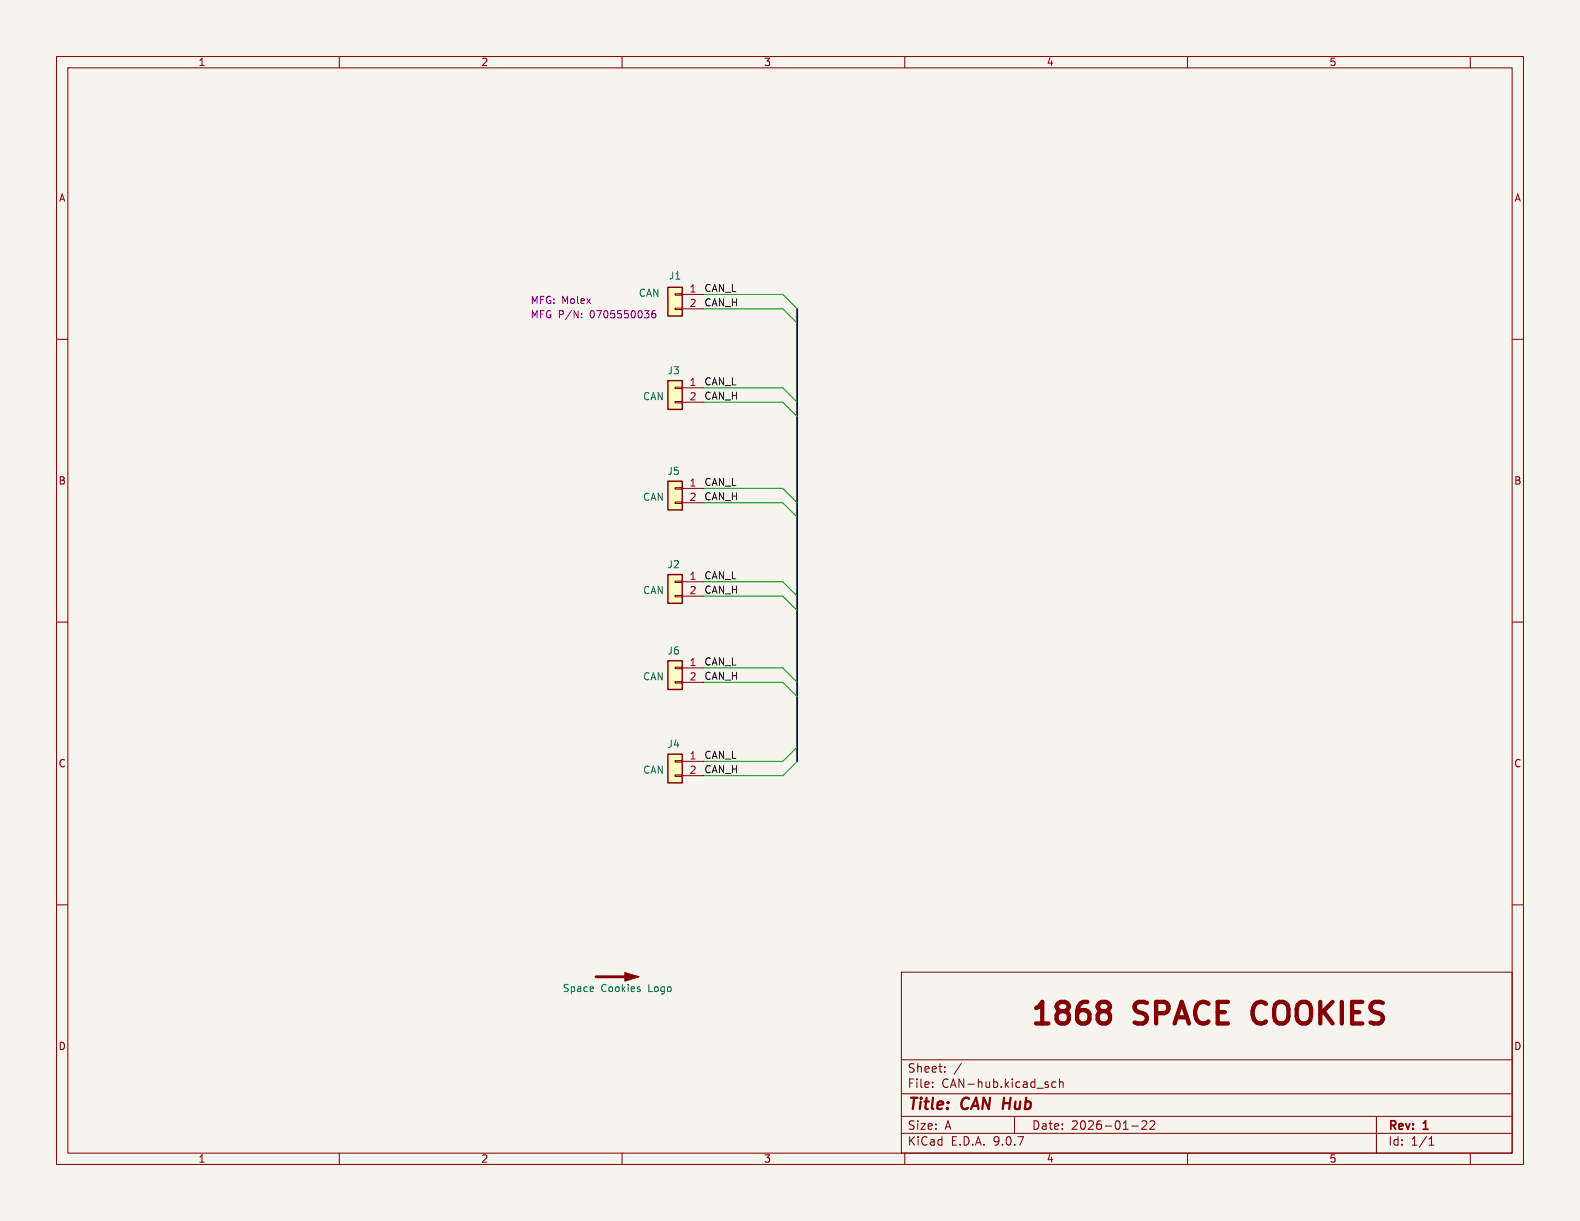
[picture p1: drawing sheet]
<svg xmlns="http://www.w3.org/2000/svg" width="279mm" height="216mm" viewBox="0 0 279 216" stroke-linecap="round" stroke-linejoin="round" font-family="sans-serif">
<path d="M0 0h279.4v215.9h-279.4z" fill="#f5f4ef" stroke="#f5f4ef" stroke-width=".18"/>
<g fill="none" stroke="#840000" stroke-width=".18">
<path d="M10 10h259.4v195.9h-259.4zM12 12h255.4v191.9h-255.4zM60 10v2M110 10v2M160 10v2M210 10v2M260 10v2M10 60h2M267.4 60h2M10 110h2M267.4 110h2M10 160h2"/>
<path d="M159.4 171.9h108v32h-108zM267.4 160h2M159.4 197.4h108M159.4 193.4h108M159.4 187.4h108M164.9 192.1v.2M164.9 191.4v.1M167.1 189.4v.2M167.1 188.7v.1M170 188l-1.3 1.9M179.4 197.4v3M186.7 191.4l-.4-.1-.3 .3v.4l.1 .2h.6"/>
<path d="M187.4 191.4l.2-.1 .3 .1 .1 .9M187.4 190.8v1.5M200.1 199.1h1.2M201.9 198.3l.6-.1 .2 .1 .1 .3-.9 1.1h.9M203.4 198.3l.5-.1 .2 .1 .1 .3-.9 1.1h.9M243.4 197.4v6.5M60 203.9v2M110 203.9v2M159.4 200.4h108M160 203.9v2M210 203.9v2M252.7 202.5h.9"/>
<path d="M252.7 201.4l.4-.4v1.5M260 203.9v2"/>
</g>
<path d="M194.8 177.2h.8a.82 .82 0 0 1 .7 .8 .82 .82 0 0 1-.7 .8M194.8 178.8h.8M195.6 178.8l.5 .4 .2 .3v.7l-.4 .6-.3 .2h-.8M221.9 177.7a2.65 2.65 0 0 0 0 2.7" fill="none" stroke="#840000" stroke-width=".76"/>
<path d="M118.1 133.4h2.5v5h-2.5z" fill="#ffffc2"/>
<path d="M118.1 133.4h2.5v5h-2.5z" fill="none" stroke="#840000" stroke-width=".25"/>
<path d="M119.4 134.5h1.2v.2h-1.2zM119.4 137h1.2v.3h-1.2zM120.6 134.6h3.9M120.6 137.2h3.9" fill="none" stroke="#840000" stroke-width=".18"/>
<path d="M118.1 85.1h2.5v5.1h-2.5z" fill="#ffffc2"/>
<path d="M118.1 85.1h2.5v5.1h-2.5z" fill="none" stroke="#840000" stroke-width=".25"/>
<path d="M119.4 86.2h1.2v.3h-1.2zM119.4 88.8h1.2v.2h-1.2zM120.6 86.4h3.9M120.6 88.9h3.9" fill="none" stroke="#840000" stroke-width=".18"/>
<path d="M118.1 67.3h2.5v5.1h-2.5z" fill="#ffffc2"/>
<path d="M118.1 67.3h2.5v5.1h-2.5z" fill="none" stroke="#840000" stroke-width=".25"/>
<path d="M119.4 68.5h1.2v.2h-1.2zM119.4 71h1.2v.2h-1.2zM120.6 68.6h3.9M120.6 71.1h3.9" fill="none" stroke="#840000" stroke-width=".18"/>
<path d="M118.1 50.8h2.5v5.1h-2.5z" fill="#ffffc2"/>
<path d="M118.1 50.8h2.5v5.1h-2.5z" fill="none" stroke="#840000" stroke-width=".25"/>
<path d="M119.4 51.9h1.2v.3h-1.2zM119.4 54.5h1.2v.2h-1.2zM120.6 52.1h3.9M120.6 54.6h3.9" fill="none" stroke="#840000" stroke-width=".18"/>
<path d="M102.8 56.1v.1M102.8 55.4v.1M115.9 54.9l-.4 .1a.86 .86 0 0 0 0 1.2l.4-.1 .1-.4-.3-.3h-.2l-.3 .3" fill="none" stroke="#840084" stroke-width=".18"/>
<path d="M105.4 172.7h6.4" fill="none" stroke="#840000" stroke-width=".51"/>
<path d="M110.5 172l2.5 .7-2.5 .8z" fill="#840000" stroke="#840000" stroke-width=".18"/>
<path d="M113.2 175v.3" fill="none" stroke="#006464" stroke-width=".18"/>
<path d="M118.1 101.6h2.5v5.1h-2.5z" fill="#ffffc2"/>
<path d="M118.1 101.6h2.5v5.1h-2.5z" fill="none" stroke="#840000" stroke-width=".25"/>
<path d="M119.4 102.7h1.2v.3h-1.2zM119.4 105.3h1.2v.2h-1.2zM120.6 102.9h3.9M120.6 105.4h3.9" fill="none" stroke="#840000" stroke-width=".18"/>
<path d="M118.1 116.8h2.5v5.1h-2.5z" fill="#ffffc2"/>
<path d="M118.1 116.8h2.5v5.1h-2.5z" fill="none" stroke="#840000" stroke-width=".25"/>
<path d="M119.4 118h1.2v.2h-1.2zM120.6 118.1h3.9M119.4 120.5h1.2v.3h-1.2zM120.6 120.7h3.9" fill="none" stroke="#840000" stroke-width=".18"/>
<path d="M141 54.6v80" fill="none" stroke="#000084" stroke-width=".3"/>
<path d="M124.5 52.1h13.9l2.6 2.5M124.5 54.6h13.9l2.6 2.6M124.5 71.1h13.9l2.6 2.6M124.5 68.6h13.9l2.6 2.5M124.5 86.4h13.9l2.6 2.5M124.5 88.9h13.9l2.6 2.5M124.5 118.1h13.9l2.6 2.6M124.5 105.4h13.9l2.6 2.6M124.5 102.9h13.9l2.6 2.5M124.5 120.7h13.9l2.6 2.5M141 134.6l-2.6 2.6h-13.9M141 132.1l-2.6 2.5h-13.9" fill="none" stroke="#009600" stroke-width=".18"/>
<g font-size="5.3" fill="#840000">
<text x="182" y="182.3">1868</text>
<text x="200.9" y="182.3">SPACE</text>
<text x="223.3" y="182.3">COOKIES</text>
</g>
<g font-size="2.8" fill="#840000">
<text x="160.4" y="196.8">Title:</text>
<text x="170.1" y="196.8">CAN Hub</text>
</g>
<g font-size="2.1" fill="#840000">
<text x="160.4" y="189.9">Sheet:</text>
<text x="160.4" y="192.6">File:</text>
<text x="166.5" y="192.6">CAN-hub.kicad_sch</text>
<text x="160.4" y="202.8">KiCad</text>
<text x="160.4" y="200">Size:</text>
<text x="167.1" y="200">A</text>
<text x="168.1" y="202.8">E.D.A.</text>
<text x="175.7" y="202.8">9.0.7</text>
<text x="182.4" y="200">Date:</text>
<text x="189.4" y="200">2026-01-22</text>
<text x="245.4" y="200.2">Rev:</text>
<text x="245.4" y="202.8">Id:</text>
<text x="249.5" y="202.8">1/1</text>
<text x="251.8" y="200.2">1</text>
</g>
<g font-size="1.8" fill="#840000">
<text x="35" y="11.9">1</text>
<text x="85" y="11.9">2</text>
<text x="135" y="11.9">3</text>
<text x="185" y="11.9">4</text>
<text x="235" y="11.9">5</text>
<text x="10.3" y="35.9">A</text>
<text x="267.7" y="35.9">A</text>
<text x="10.3" y="85.9">B</text>
<text x="267.7" y="85.9">B</text>
<text x="10.3" y="135.9">C</text>
<text x="267.7" y="135.9">C</text>
<text x="10.3" y="185.9">D</text>
<text x="267.7" y="185.9">D</text>
<text x="35" y="205.8">1</text>
<text x="85" y="205.8">2</text>
<text x="135" y="205.8">3</text>
<text x="185" y="205.8">4</text>
<text x="235" y="205.8">5</text>
</g>
<g font-size="1.8" fill="#840084">
<text x="93.7" y="53.9">MFG: Molex</text>
<text x="93.7" y="56.5">MFG P/N:</text>
<text x="104.4" y="56.5">0705550036</text>
</g>
<g font-size="1.8" fill="#006464">
<text x="112.9" y="52.7">CAN</text>
<text x="118.2" y="49.6">J1</text>
<text x="113.6" y="71">CAN</text>
<text x="117.9" y="66.4">J3</text>
<text x="113.6" y="88.7">CAN</text>
<text x="117.9" y="84.2">J5</text>
<text x="117.9" y="100.7">J2</text>
<text x="113.6" y="105.3">CAN</text>
<text x="117.9" y="115.9">J6</text>
<text x="113.6" y="120.5">CAN</text>
<text x="113.6" y="137">CAN</text>
<text x="117.9" y="132.4">J4</text>
<text x="99.4" y="175.6">Space</text>
<text x="106.3" y="175.6">Cookies</text>
<text x="114.8" y="175.6">Logo</text>
</g>
<g font-size="1.8" fill="#a90000">
<text x="121.8" y="51.8">1</text>
<text x="121.8" y="54.4">2</text>
<text x="121.8" y="68.3">1</text>
<text x="121.8" y="70.9">2</text>
<text x="121.8" y="86.1">1</text>
<text x="121.8" y="88.6">2</text>
<text x="121.8" y="102.6">1</text>
<text x="121.8" y="105.2">2</text>
<text x="121.8" y="117.9">1</text>
<text x="121.8" y="120.4">2</text>
<text x="121.8" y="134.4">1</text>
<text x="121.8" y="136.9">2</text>
</g>
<g font-size="1.8" fill="#0f0f0f">
<text x="124.5" y="51.7">CAN_L</text>
<text x="124.5" y="54.3">CAN_H</text>
<text x="124.5" y="70.8">CAN_H</text>
<text x="124.5" y="68.2">CAN_L</text>
<text x="124.5" y="88.6">CAN_H</text>
<text x="124.5" y="86">CAN_L</text>
<text x="124.5" y="105.1">CAN_H</text>
<text x="124.5" y="102.5">CAN_L</text>
<text x="124.5" y="117.8">CAN_L</text>
<text x="124.5" y="120.3">CAN_H</text>
<text x="124.5" y="136.8">CAN_H</text>
<text x="124.5" y="134.3">CAN_L</text>
</g>
</svg>
